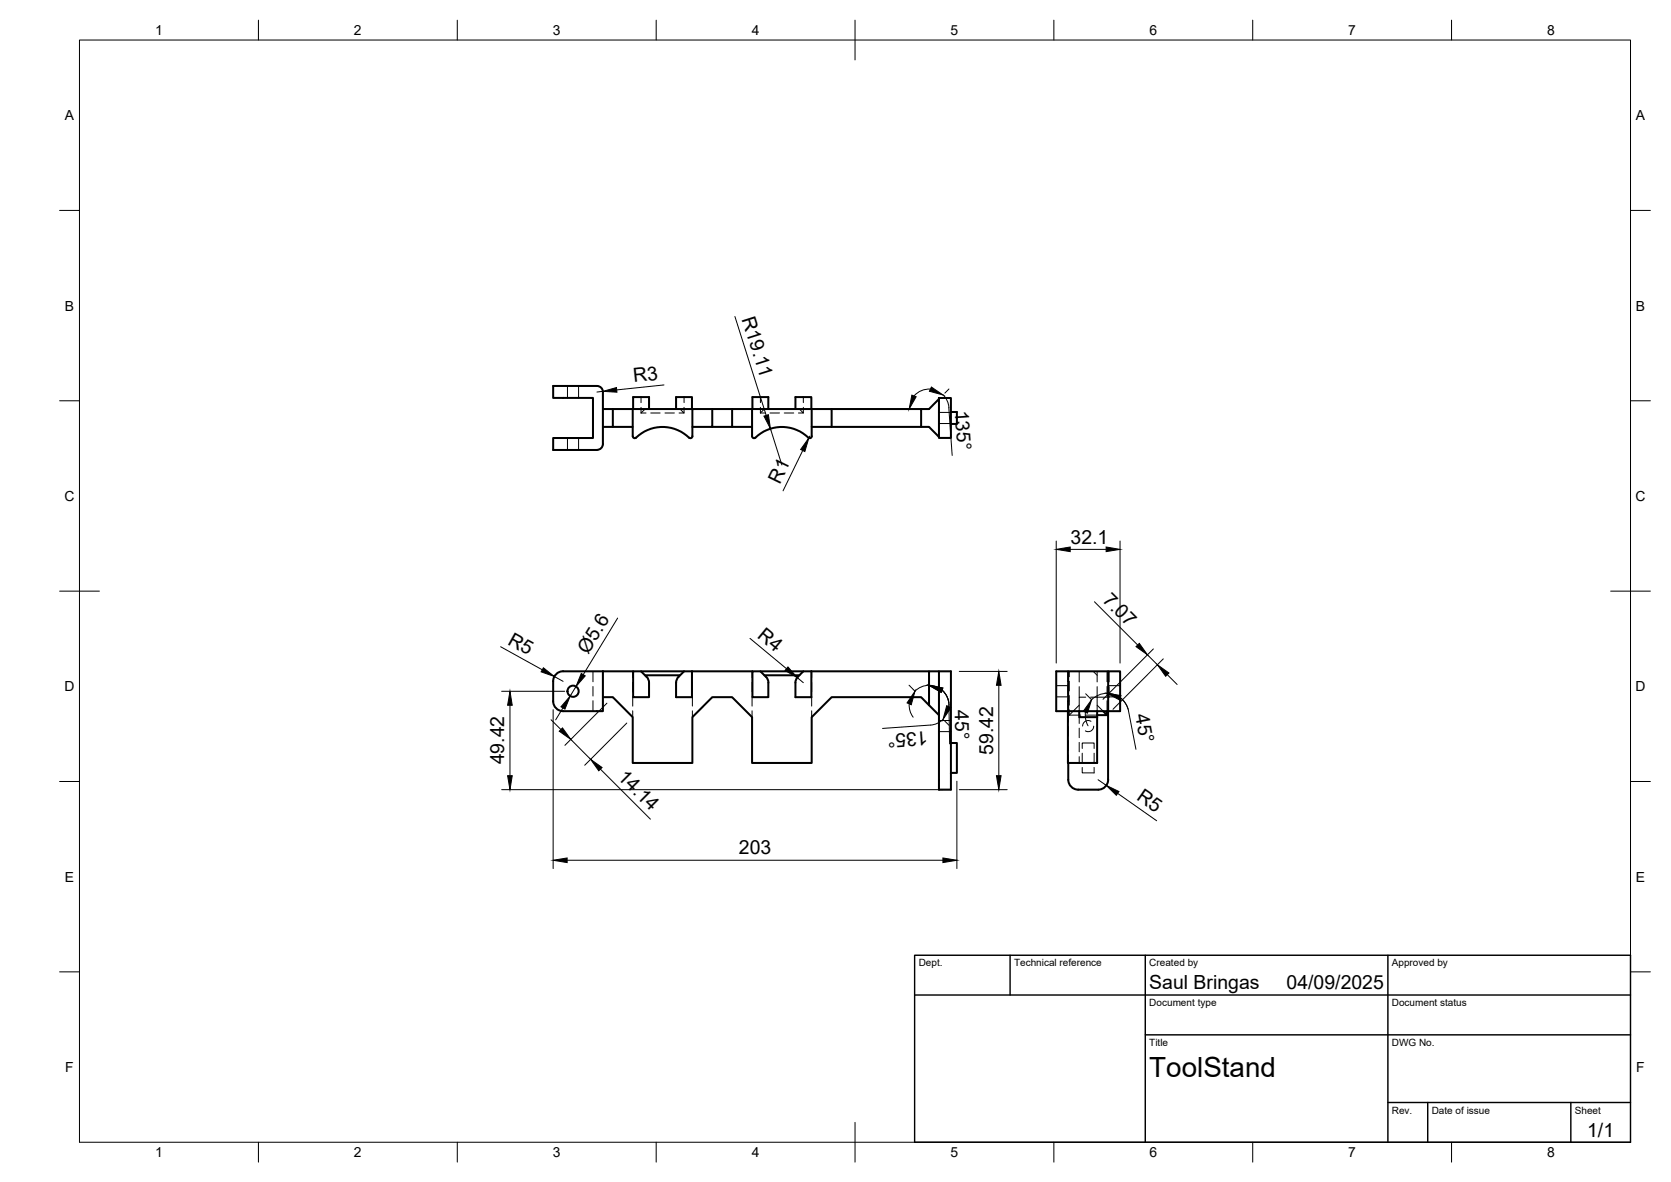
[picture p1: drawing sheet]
<svg xmlns="http://www.w3.org/2000/svg" width="420mm" height="297mm" viewBox="0 0 420 297" stroke-linecap="round" stroke-linejoin="round" font-family="sans-serif">
<!-- layer: Visible -->
<g fill="none" stroke="#000" stroke-width=".51">
<path d="M139.1 97h11a1.49 1.49 0 0 1 1.5 1.5v13.1a1.52 1.52 0 0 1-1.5 1.5h-11v-3h10v-10.1h-10zM154.1 102.8v4.5h-2.5M154.1 107.3h5M159.1 102.8v6.8l.3 .5 .6-.1M159.2 102.8v-3h4v3M170 102.8v-3h4v3M174.1 102.8v6.8l-.1 .4-.4 .1a12.7 12.7 0 0 0-5.7-2.7 9.5 9.5 0 0 0-8 2.6M179.1 102.8v4.5h-5M179.1 107.3h5M184.1 102.8v4.5h5M189.1 102.8v6.8l.1 .4 .4 .1a12.4 12.4 0 0 1 5.7-2.7 9.5 9.5 0 0 1 7.9 2.6M189.2 102.8v-3h4v3"/>
<path d="M200 102.8v-3h4v3M204.1 107.3h29.5l2.5 2.5M204.1 102.8v6.8l-.3 .5-.5-.1M209.1 102.8v4.5M231.6 102.8v4.5M236.1 100h3v10.1h-3zM236.1 100.3l-2.5 2.5h-82M239.1 103.5h1.5v3h-1.5M139.1 171.2v5a2.51 2.51 0 0 0 2.5 2.5M141.6 168.7h10M141.6 168.7a2.51 2.51 0 0 0-2.5 2.5M151.6 175.2h2.5l5 5v11.5h15v-11.5l5-5h5l5 5v11.5h15v-11.5l5-5h22.5l2 2"/>
<path d="M151.6 168.7v10h-10M151.6 168.7h7.6M159.2 168.7h2l1.7 1.7 .3 1.1v3.7h-4zM161.2 168.7h10.8M162.2 169.7h8.8M174 168.7h-2l-1.7 1.7-.3 1.1M174 168.7h15.2M174 168.7v6.5h-4v-3.7M191.2 168.7h10.8M192.2 169.7h8.8M193.2 171.5l-.3-1.1-1.7-1.7h-2v6.5h4v-3.7M202 168.7h2v6.5h-4v-3.7l.2-.7z"/>
<path d="M204 168.7h29.6M233.6 177.2l2.5 2.5M236.1 168.7h3v29.7h-3v-29.7h-2.5v8.5M265.6 168.7h16v10h-16zM268.5 178.7v13h7.4v-13M268.6 168.7v10M271.4 178.7v1.5h4.5M275.9 179.7h2.5M277.4 178.7l1 1v-1M278.6 178.7v17.2M278.6 168.7v10M239.1 186.7h1.5v7.5h-1.5"/>
<path d="M268.6 191.7v4.2a2.51 2.51 0 0 0 2.5 2.5h5a2.51 2.51 0 0 0 2.5-2.5"/>
<circle cx="144.1" cy="173.7" r="1.41"/>
</g>
<!-- layer: Hidden -->
<g fill="none" stroke="#000" stroke-width=".25">
<path d="M142.7 97v3M145.5 97v3M161.2 99.8v1.4M172 99.8v1.4M191.2 99.8v1.4M202 99.8v1.4M142.7 110.1v3M145.5 110.1v3M161.2 103.8h1.2M161.2 102.4v1.4M162.2 102.8l-1 1M163.6 103.8h2.4"/>
<path d="M167.2 103.8h2.4M171 102.8l1 1h-1.2M172 102.4v1.4M191.2 103.8h1.2M191.2 102.4v1.4M192.2 102.8l-1 1M193.6 103.8h2.4M197.2 103.8h2.4M201 102.8l1 1h-1.2M202 102.4v1.4M236.1 106.4h3M236.1 103.6h3"/>
<path d="M149.1 168.7v2.6M149.1 172.5v2.4M149.1 176.1v2.6M159.1 168.7v1.6M159.1 171.5v2.4M159.1 175.1v2.3M159.1 178.6v1.6M174.1 168.7v1.6M174.1 171.5v2.4M174.1 175.1v2.3M174.1 178.6v1.6M189.1 168.7v1.6"/>
<path d="M189.1 171.5v2.4M189.1 175.1v2.3M189.1 178.6v1.6M204.1 168.7v1.6M204.1 171.5v2.4M204.1 175.1v2.3M204.1 178.6v1.6M265.6 172.3h3M265.6 175.1h3M268.5 168.7v2.6M268.5 172.5v2.4M268.5 176.1v2.6"/>
<path d="M268.6 168.7v2M268.6 171.9v2.4M268.6 175.5v2.3M268.6 179v2.4M268.9 179.7h2.9M268.9 168.7v1.3M268.9 171.2v2.4M268.9 174.8v2.4M268.9 178.4v1.3M271.4 177.2l-2.5 2.5M271.4 168.7v2.7M271.4 172.6v2.6"/>
<path d="M273 179.7h2.9M273 175.2h-1.6v3.5M274.9 168.7l1 1M275.9 177.2l1.5 1.5M275.9 168.7v2.7M275.9 172.6v6.1M278.4 168.7v2.6M278.4 172.5v2.4M278.4 176.1v2.6M278.6 168.7v2.6M278.6 172.5v2.4M278.6 176.1v2.6"/>
<path d="M278.6 172.3h3M278.6 175.1h3M278.9 168.7v2.7M278.9 172.6v2.6h-4.7M236.1 183.9h3M236.1 181.1h3M268.6 182.6v2.4M268.6 186.2v2.4M268.6 189.7v2M271.4 180.2v1.6M271.4 183v2.4M271.4 186.6v2.3"/>
<path d="M271.4 190.1v1.6M272.1 188.1v-1.4h3v1.4M272.1 192.9v1.3h3v-1.3M272.1 189.3v2.4M274.3 181.3a1.41 1.41 0 0 0-2.1 1.2M275 182.5a1.37 1.37 0 0 1-2.1 1.2M275.1 189.3v2.4"/>
</g>
<!-- layer: BORDER -->
<g fill="none" stroke="#000" stroke-width=".25">
<path d="M20 10.1h390v276.9h-390zM65 5.1v5M115 5.1v5M165 5.1v5M215 5.1v10M265 5.1v5M315 5.1v5M365 5.1v5M15 52.9h5M410 52.9h5M15 100.7h5M410 100.7h5"/>
<path d="M15 148.6h10M405 148.6h10M15 196.4h5M410 196.4h5M15 244.2h5M410 244.2h5M65 287v5M115 287v5M165 287v5M215 282.1v9.9M265 287v5M315 287v5"/>
<path d="M365 287v5"/>
</g>
<!-- layer: TITLEBLOCK -->
<path d="M230 240.1h180v46.9h-180zM230 250h180M254 240.1v9.9M288 240.1v46.9M349 240.1v46.9M288 260.1h122M349 277.1h61M359 277.1v9.9M395 277.1v9.9" fill="none" stroke="#000" stroke-width=".36"/>
<!-- layer: FD_Dimensions -->
<g fill="none" stroke="#000" stroke-width=".25">
<path d="M184.8 79.5l7.9 24.9M151.6 98.3l-1.5 .2M166.9 96.7l-11.8 1.3M234 97.8l-1.4 .1-1.2 .4-1.6 1.2M237.1 99.2l1.1 1.5 .4 1.7M238.6 97.8l-1 1M193.7 107.7l2.9 9.1M201.8 113.2l-4.9 10.1M203.6 109.6l-.2 .5M226.5 102.8h3M238.6 102.4l.8 12.1M265.6 136v30.6"/>
<path d="M269.1 138.1h9M281.6 136v30.6M155.3 155.3l-8.7 14.3M275.2 151.2l10.8 10.9M125.9 162.5l10.5 5.8M126.1 173.7h15.9M128.2 177.2v17.7M139.1 178.3v40M139.4 170l2.2 1.2M141.5 177.9l-1.8 3M144.8 172.5l-1.4 2.4M152.6 176.7l-10.6 10.6"/>
<path d="M188.6 160.4l9.2 7.6M200.4 170.3l1.6 1.3M228.6 172.2l1.5 1.5M228.6 176.9l.2 1.7 .8 1.6M230.1 173.7a5 5 0 0 1 5.4-1.1 5 5 0 0 1 3.1 4.5l.2 9.8M238.6 176.5l-.6-1.7-1.1-1.4 .9 1 .5 1.2 .3 2M241.2 168.7h12M251.1 172.2v22.7M272.9 179l.1 1.7 .6 1.7M273 174.4l1.4 1.3M274.5 175.8a5.5 5.5 0 0 1 9.3 2.9l1.8 9.6M281.7 175.3l1.2 1.3 .8 1.6"/>
<path d="M288.5 164.6l2.5 2.5M290 163.1l-12.7 12.6M292.5 165.6l-12.7 12.7M293.5 169.5l2.5 2.5M126.1 198.4h110.9M138.6 180.9l2.4 2.4M143.5 185.8l5 5M151 193.3l12.5 12.6M157.6 181.7l-10.6 10.6M233.9 182.2l-12 .9M237.1 180.8l-1.4 1-1.7 .4M237.6 181.2l1 1.1"/>
<path d="M240.6 196.3v22M241.2 198.4h12M276.1 195.9l2.1 1.5M281 199.4l9.8 6.9M142.6 216.2h94.5"/>
</g>
<g fill="#000" stroke="#000" stroke-width=".25">
<path d="M151.6 98.3l3.4-.9 .1 1.2zM229.3 99.3l1.1 .4-1.8 3.1zM234.2 97.3l2.9 2-3.4-1zM192.1 104.6l1.1-.4 .5 3.5zM203.4 110.1l-1 3.4-1.1-.5zM265.6 138.1l3.5-.6v1.1zM278.1 137.5l3.5 .6-3.5 .5zM128.2 173.7l.6 3.5h-1.2zM136.6 167.8l2.8 2.2-3.3-1.2zM143.4 174.9l-1.4 3.3-.9-.6zM146.2 169.2l1 .6-2.4 2.7zM198.1 167.6l2.3 2.7-3-1.8z"/>
<path d="M230.1 173.7l-1 3.4-1-.5zM233.6 172.2l3.5 .7-.4 1.1zM238 177.3l1.1 .5-2 3zM251.1 168.7l.6 3.5h-1.2zM274.5 175.8l-1.1 3.4-1-.5zM278.4 174.2l3.5 .6-.4 1.1zM285.6 162.5l.9-.8 2 2.9zM291 167.1l2.9 2-.8 .9zM127.6 194.9h1.2l-.6 3.5zM140.6 183.8l.8-.9 2.1 2.9zM148.5 190.8l2.9 2.1-.8 .8zM250.5 194.9h1.2l-.6 3.5z"/>
<path d="M278.2 197.4l3.1 1.5-.6 1zM139.1 216.2l3.5-.6v1.2zM237.1 215.6l3.5 .6-3.5 .6z"/>
</g>
<text font-size="7" x="289" y="270.6">ToolStand</text>
<g font-size="4.9">
<text x="186.5" y="80.1" transform="rotate(72 186.5 80.1)">R19.11</text>
<text x="159.4" y="96.1" transform="rotate(-6 159.4 96.1)">R3</text>
<text x="240.1" y="103.2" transform="rotate(86 240.1 103.2)">135°</text>
<text x="196.1" y="121.8" transform="rotate(-64 196.1 121.8)">R1</text>
<text x="269.2" y="136.6">32.1</text>
<text x="277.1" y="151" transform="rotate(45 277.1 151)">7.07</text>
<text x="127.5" y="161.7" transform="rotate(29 127.5 161.7)">R5</text>
<text x="190.2" y="160" transform="rotate(40 190.2 160)">R4</text>
<text x="147.9" y="164.6" transform="rotate(-59 147.9 164.6)">Ø5.6</text>
<text x="240.1" y="178.4" transform="rotate(89 240.1 178.4)">45°</text>
<text x="285.5" y="179.7" transform="rotate(79 285.5 179.7)">45°</text>
<text x="233.2" y="183.7" transform="rotate(176 233.2 183.7)">135°</text>
<text x="249.7" y="189.7" transform="rotate(-90 249.7 189.7)">59.42</text>
<text x="126.8" y="192.1" transform="rotate(-90 126.8 192.1)">49.42</text>
<text x="155.1" y="195.4" transform="rotate(45 155.1 195.4)">14.14</text>
<text x="285.6" y="200.8" transform="rotate(35 285.6 200.8)">R5</text>
<text x="185.8" y="214.7">203</text>
<text x="289" y="248.5">Saul Bringas</text>
<text x="323.5" y="248.5">04/09/2025</text>
<text x="399.1" y="285.7">1/1</text>
</g>
<g font-size="3.5">
<text x="39" y="8.8">1</text>
<text x="89" y="8.8">2</text>
<text x="139" y="8.8">3</text>
<text x="189" y="8.8">4</text>
<text x="239" y="8.8">5</text>
<text x="289" y="8.8">6</text>
<text x="339" y="8.8">7</text>
<text x="389" y="8.8">8</text>
<text x="16.3" y="30.2">A</text>
<text x="411.3" y="30.2">A</text>
<text x="16.3" y="78">B</text>
<text x="411.3" y="78">B</text>
<text x="16.2" y="125.9">C</text>
<text x="411.2" y="125.9">C</text>
<text x="16.2" y="173.7">D</text>
<text x="411.2" y="173.7">D</text>
<text x="16.3" y="221.6">E</text>
<text x="411.3" y="221.6">E</text>
<text x="16.4" y="269.4">F</text>
<text x="411.4" y="269.4">F</text>
<text x="39" y="290.8">1</text>
<text x="89" y="290.8">2</text>
<text x="139" y="290.8">3</text>
<text x="189" y="290.8">4</text>
<text x="239" y="290.8">5</text>
<text x="289" y="290.8">6</text>
<text x="339" y="290.8">7</text>
<text x="389" y="290.8">8</text>
</g>
<g font-size="2.5">
<text x="231" y="242.9">Dept.</text>
<text x="255" y="242.9">Technical reference</text>
<text x="289" y="242.9">Created by</text>
<text x="350" y="242.9">Approved by</text>
<text x="289" y="252.8">Document type</text>
<text x="350" y="252.8">Document status</text>
<text x="289" y="262.9">Title</text>
<text x="350" y="262.9">DWG No.</text>
<text x="350" y="279.9">Rev.</text>
<text x="360" y="279.9">Date of issue</text>
<text x="396" y="279.9">Sheet</text>
</g>
</svg>
